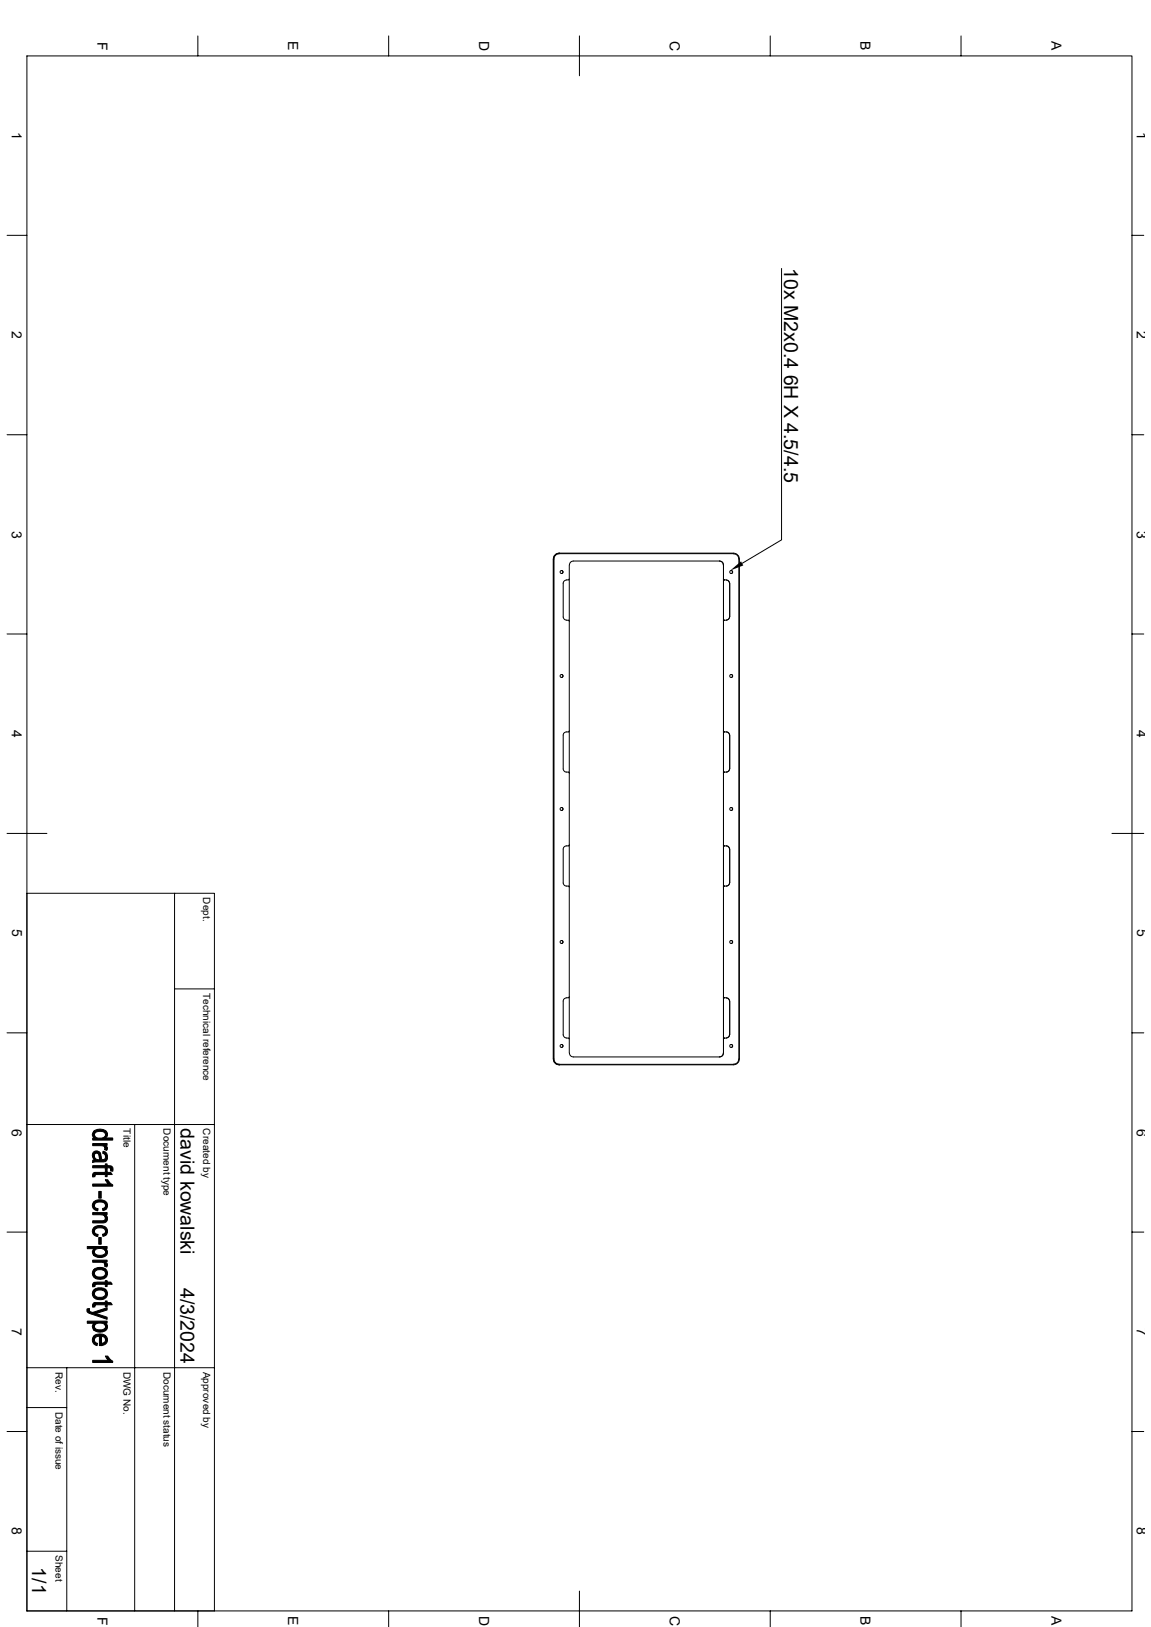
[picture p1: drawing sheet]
<svg xmlns="http://www.w3.org/2000/svg" width="297mm" height="420mm" viewBox="0 0 297 420" stroke-linecap="round" stroke-linejoin="round" font-family="sans-serif">
<g fill="none" stroke="#000" stroke-width=".26">
<path d="M6.9 14.4h285.2v401.4h-285.2zM51.1 9.3v5.1M100.3 9.3v5.1M149.5 9.3v10.3M198.8 9.3v5.1M248 9.3v5.1M1.8 60.7h5.1M201.7 69.3v70.1l-10.2 6M292.1 60.7h3M1.8 112.2h5.1M292.1 112.2h3M143 143.5l.5-.5 .8-.2h45a1.6 1.6 0 0 1 1.5 1.5v129a1.6 1.6 0 0 1-1.5 1.6h-45a1.6 1.6 0 0 1-1.5-1.6v-129z"/>
<path d="M144.3 142.9h45M144.3 143a1.3 1.3 0 0 0-1.3 1.3v129a1.3 1.3 0 0 0 1.3 1.4M144.9 147.3a.38 .38 0 0 1 .4 .4 .38 .38 0 0 1-.4 .3M146.1 149.7l-.6 .4-.2 .4v8.8l.3 .5 .5 .3M146.9 149.5v118.6M146.9 145.8v3.7l-.8 .2M146.9 145.8l.3-.7 .8-.3h37.7l.7 .3 .3 .7-.1 126.3-.4 .6-.5 .1h-37.7l-.8-.3-.3-.7M185.6 144.8l.8 .3 .2 .7M186.7 149.4l.2 .3h.6M187.5 149.7l.4 .2 .4 .6M188.3 159.3l-.3 .5-.5 .3M188.3 150.5v8.8"/>
<path d="M188.7 147.3a.38 .38 0 0 1 .4 .4 .38 .38 0 0 1-.4 .3M189.3 143a1.3 1.3 0 0 1 1.3 1.3M190.7 144.3v129M1.8 163.7h5.1M144.9 174.1a.38 .38 0 0 1 .4 .4 .38 .38 0 0 1-.4 .4M146.1 160.1h.6l.2 .3M187.5 160.1h-.6l-.2 .3M188.7 174.1a.38 .38 0 0 1 .4 .4 .38 .38 0 0 1-.4 .4M292.1 163.7h3M146.9 188.7l-.2 .2a1.04 1.04 0 0 0-1.4 .8v8.8a1 1 0 0 0 1.4 .8l.2 .3M186.7 188.7l.2 .2a1 1 0 0 1 1.4 .8M188.3 198.5a1.04 1.04 0 0 1-1.4 .8l-.2 .3"/>
<path d="M188.3 189.7v8.8M1.8 215.1h10.3M144.9 208.4a.38 .38 0 0 1 .4 .4 .38 .38 0 0 1-.4 .4M146.9 218.1l-.2 .3a1.04 1.04 0 0 0-1.4 .8v8.7a1 1 0 0 0 1.4 .8l.2 .3M186.7 218.1l.2 .3a1 1 0 0 1 1.4 .8M188.3 219.2v8.7M188.7 208.4a.38 .38 0 0 1 .4 .4 .38 .38 0 0 1-.4 .4M286.9 215.1h8.2M6.9 230.6h48.4v185.2M45 230.6v185.2M188.3 227.9a1.04 1.04 0 0 1-1.4 .8l-.2 .3M45 255.3h10.3"/>
<path d="M144.9 242.8a.38 .38 0 0 1 .4 .4 .38 .38 0 0 1-.4 .3M146.1 257.6l-.6 .4-.2 .4v8.7l.3 .6 .5 .2M146.9 257.3l-.2 .3h-.6M186.7 257.3l.2 .3h.6M187.5 257.6l.5 .3 .3 .5M188.3 258.4v8.7M188.7 242.8a.38 .38 0 0 1 .4 .4 .38 .38 0 0 1-.4 .3M1.8 266.6h5.1M144.3 274.7h45M144.9 269.6a.38 .38 0 0 1 .4 .4 .38 .38 0 0 1-.4 .4M146.1 268l.8 .1v3.7M186.6 271.8l-.2 .7-.8 .3"/>
<path d="M187.5 268h-.6l-.2 .2M188.3 267.1l-.3 .6-.5 .2M188.7 269.6a.38 .38 0 0 1 .4 .4 .38 .38 0 0 1-.4 .4M190.6 273.3a1.3 1.3 0 0 1-1.3 1.4M292.1 266.6h3M6.9 290.3h48.4M34.8 290.3v125.5M1.8 318.1h5.1M292.1 318.1h3M6.9 353.1h48.4M17.2 353.1v62.7M1.8 369.5h5.1"/>
<path d="M6.9 363.3h10.3M292.1 369.5h3M6.9 400.4h10.3M51.1 415.8v4.1M100.3 415.8v4.1M149.5 410.7v9.2M198.8 415.8v4.1M248 415.8v4.1"/>
<circle cx="144.9" cy="147.7" r=".39"/>
<circle cx="188.7" cy="147.7" r=".39"/>
<circle cx="144.9" cy="174.5" r=".39"/>
<circle cx="188.7" cy="174.5" r=".39"/>
<circle cx="144.9" cy="208.8" r=".39"/>
<circle cx="188.7" cy="208.8" r=".39"/>
<circle cx="144.9" cy="243.2" r=".39"/>
<circle cx="188.7" cy="243.2" r=".39"/>
<circle cx="144.9" cy="270" r=".39"/>
<circle cx="188.7" cy="270" r=".39"/>
</g>
<g fill="#000" stroke="#000" stroke-width=".26">
<path d="M24.3 298.3l.1 1.1z" fill-rule="evenodd"/>
<path d="M24.3 291.9l.1 1.9a1.12 1.12 0 0 1-.1-1.9z" fill-rule="evenodd"/>
<path d="M24 297.5a1.16 1.16 0 0 1 1.9 .1l-.1 1.8-.2-.9a.63 .63 0 0 0-.5-.8 .63 .63 0 0 0-.8 .6v1a1.55 1.55 0 0 1-.3-1.8z" fill-rule="evenodd"/>
<path d="M26.6 297.2l.6 .2v1.2l-.1-.5-.6-.4z" fill-rule="evenodd"/>
<path d="M23.9 295.2h3.7v.5h-.5v.7l-.1-.4-.5-.2-2.6-.1z" fill-rule="evenodd"/>
<path d="M24.3 291.9a2.37 2.37 0 0 1 3.4 .7v.6l-.5 .6v-.9a1.57 1.57 0 0 0-2.3-.7l-.4 .3-.1 .4z" fill-rule="evenodd"/>
<path d="M27.1 295.7l.6 .4-.1 .9-.6-.2z" fill-rule="evenodd"/>
<path d="M24.4 298.7l.5 .6 .9 .1 .1-1.8 .2 1.1a.56 .56 0 0 0 .5 .7 .56 .56 0 0 0 .6-.6v-1.4a1.37 1.37 0 0 1 .5 1.6 1.37 1.37 0 0 1-1.4 .9l-2.4 .2v-.6l.5-.1z" fill-rule="evenodd"/>
<path d="M24.4 293.2a1.88 1.88 0 0 0 2.7 .2l.1-.5v.9h1.9v.5h-5.2v-.5h.5z" fill-rule="evenodd"/>
<path d="M24.1 302.8l.4-.2v1.1l-.6 .1v-.5z" fill-rule="evenodd"/>
<path d="M24.3 310.2l.1 1.2 .3 .4 .6 .2-.1 .5a1.37 1.37 0 0 1-1.3-.8 1.37 1.37 0 0 1 .4-1.5z" fill-rule="evenodd"/>
<path d="M24.2 316.9l.1-.1 .2 1.5 .8 .3-.1 .6a1.34 1.34 0 0 1-1.2-.8 1.34 1.34 0 0 1 .2-1.5z" fill-rule="evenodd"/>
<path d="M25.5 307.6h.6v1.7h-.6z" fill-rule="evenodd"/>
<path d="M25.5 319.4h.6v1.8h-.6z" fill-rule="evenodd"/>
<path d="M26.5 312l.6-.3 .1-.5 .1 1.1-.8 .2z" fill-rule="evenodd"/>
<path d="M26.5 318.6l.6-.3 .1-.4 .1 1-.8 .3z" fill-rule="evenodd"/>
<path d="M27.1 313.5l.1 1z" fill-rule="evenodd"/>
<path d="M23.9 313h3.7v.5h-.5v.6l-.7-.5h-2.5z" fill-rule="evenodd"/>
<path d="M24.3 310.1a2.17 2.17 0 0 1 3.4 .9l-.1 .8-.3 .5-.1-1.1a1.63 1.63 0 0 0-2.6-.6l-.2 .6z" fill-rule="evenodd"/>
<path d="M23.9 315.1h2.9l.4-.5 .1-1a1.18 1.18 0 0 1 .3 1.5 1.18 1.18 0 0 1-1.4 .6h-2.3z" fill-rule="evenodd"/>
<path d="M24.3 316.8a2.17 2.17 0 0 1 3.4 .9v.6l-.4 .6-.1-1a1.27 1.27 0 0 0-1.8-1l-.7 .3-.3 .6z" fill-rule="evenodd"/>
<path d="M27.2 304.5h.6l.2 .4-.1 .7z" fill-rule="evenodd"/>
<path d="M23.9 300.9h3.3v-.5h.4v.5l1 .1v.9l-.1-.3-.4-.1h-.5v.6h-.4v-.6h-3.3z" fill-rule="evenodd"/>
<path d="M24.5 302.6h2.7v-.4h.4v.4h1l.4 .6h-1.4v.5h-.4v-.5h-2.5l-.2 .3z" fill-rule="evenodd"/>
<path d="M23.9 305.6h4l.1-.7 1.1 1v.3h-5.2z" fill-rule="evenodd"/>
<path d="M28.6 301l.5 .3v1h-.6z" fill-rule="evenodd"/>
<path d="M22.5 337.9l.6-.1-.1 1.2-.5-.4z" fill-rule="evenodd"/>
<path d="M24.3 322.3v1.8a1.12 1.12 0 0 1 0-1.8z" fill-rule="evenodd"/>
<path d="M24.1 331.2l.4-.2v1.1l-.6 .1v-.6z" fill-rule="evenodd"/>
<path d="M24.1 336.4l.4-.1v1.1h-.6v-.6z" fill-rule="evenodd"/>
<path d="M24.3 327.6a2.66 2.66 0 0 1 2.9 0v1.1a1.57 1.57 0 0 0-2.4-.7l-.3 .3-.1 .4z" fill-rule="evenodd"/>
<path d="M24.4 332.8a2.89 2.89 0 0 1 2.8 0v1.2a1.57 1.57 0 0 0-2.4-.8l-.3 .3-.1 .5z" fill-rule="evenodd"/>
<path d="M27.2 322.3l.1 .9z" fill-rule="evenodd"/>
<path d="M22.5 321.8h5.1v.5h-.4l-.1 .5a1.9 1.9 0 0 0-2.7 .1l-.1 1.2v-1.8h-1.8z" fill-rule="evenodd"/>
<path d="M23.9 325.3h3.7v.5h-.5v.6l-.2-.3-.4-.2-2.6-.1z" fill-rule="evenodd"/>
<path d="M23.9 338.8l3.7-1.2v.6l-2.9 .9z" fill-rule="evenodd"/>
<path d="M24.4 323.2a1.67 1.67 0 0 0 2.6 .5l.2-.3 .1-1a1.33 1.33 0 0 1 .2 1.5 1.33 1.33 0 0 1-1.4 .7h-.9l-.9-.5z" fill-rule="evenodd"/>
<path d="M27.1 325.8l.6 .4-.1 .9-.6-.2z" fill-rule="evenodd"/>
<path d="M24.3 327.6l.1 1.1a1.61 1.61 0 0 0 2.7 .4l.1-1.5a1.58 1.58 0 0 1 .3 1.9 1.58 1.58 0 0 1-1.8 .7 1.56 1.56 0 0 1-1.7-.8 1.56 1.56 0 0 1 .3-1.8z" fill-rule="evenodd"/>
<path d="M24.1 333.1l.2-.2 .1 1.1a1.62 1.62 0 0 0 2.6 .6l.2-.5v-1.3a1.58 1.58 0 0 1 .3 2 1.58 1.58 0 0 1-1.8 .7 1.58 1.58 0 0 1-1.6-.7 1.58 1.58 0 0 1 0-1.7z" fill-rule="evenodd"/>
<path d="M24.5 331h2.7v-.4h.4v.4h1l.4 .5h-1.4v.6h-.4v-.6h-2.2l-.4 .1-.1 .3z" fill-rule="evenodd"/>
<path d="M24.5 336.3h2.7v-.5h.4v.5h1l.4 .5h-1.4v.6h-.4v-.6h-2.6l-.1 .3z" fill-rule="evenodd"/>
<path d="M24.2 341.6l.1 1.8a1.15 1.15 0 0 1-.1-1.8z" fill-rule="evenodd"/>
<path d="M24.3 344.8l.1 1.4 .7 .6v.5a1.46 1.46 0 0 1-1.2-1 1.46 1.46 0 0 1 .4-1.5z" fill-rule="evenodd"/>
<path d="M24.4 344.7a2.73 2.73 0 0 1 2.8 .1v1.1l-.4-.8-.6-.2-.1 2.4h-.4v-2.4l-1 .3-.3 .7z" fill-rule="evenodd"/>
<path d="M27.2 341.5l.1 .9z" fill-rule="evenodd"/>
<path d="M23 338.1l.4 .5 4.2 1.4v.6l-4.6-1.6z" fill-rule="evenodd"/>
<path d="M22.5 341h5.1v.5h-.4l-.1 .6a1.9 1.9 0 0 0-2.7 .1l-.1 1.2v-1.8h-1.8z" fill-rule="evenodd"/>
<path d="M24.4 342.4a1.55 1.55 0 0 0 2.3 .8l.5-.4 .1-1.2a1.3 1.3 0 0 1 .2 1.6 1.3 1.3 0 0 1-1.4 .6h-.9l-.9-.4z" fill-rule="evenodd"/>
<path d="M26.2 344.9v1.9l.9-.5 .1-1.5a1.47 1.47 0 0 1 .4 1.7 1.47 1.47 0 0 1-1.5 .8z" fill-rule="evenodd"/>
<path d="M27.2 350.1h.6l.2 .3-.1 .8z" fill-rule="evenodd"/>
<path d="M23.9 351.2h4l.1-.8 1.1 1v.3h-5.2z" fill-rule="evenodd"/>
</g>
<path d="M188.4 147.3l2.8-2.4 .6 1.1z" fill="#000"/>
<g font-size="5">
<text x="202.4" y="69.3" transform="rotate(90 202.4 69.3)">10x M2x0.4 6H X 4.5/4.5</text>
<text x="46.6" y="291.3" transform="rotate(90 46.6 291.3)">david kowalski</text>
<text x="46.6" y="332.4" transform="rotate(90 46.6 332.4)">4/3/2024</text>
<text x="8.3" y="404.6" transform="rotate(90 8.3 404.6)">1/1</text>
</g>
<g font-size="3.6">
<text x="25.1" y="10.8" transform="rotate(90 25.1 10.8)">F</text>
<text x="74.4" y="10.7" transform="rotate(90 74.4 10.7)">E</text>
<text x="123.6" y="10.5" transform="rotate(90 123.6 10.5)">D</text>
<text x="172.8" y="10.5" transform="rotate(90 172.8 10.5)">C</text>
<text x="222.1" y="10.7" transform="rotate(90 222.1 10.7)">B</text>
<text x="271.3" y="10.7" transform="rotate(90 271.3 10.7)">A</text>
<text x="3.1" y="34" transform="rotate(90 3.1 34)">1</text>
<text x="293.4" y="34" transform="rotate(90 293.4 34)">1</text>
<text x="3.1" y="85.5" transform="rotate(90 3.1 85.5)">2</text>
<text x="293.4" y="85.5" transform="rotate(90 293.4 85.5)">2</text>
<text x="3.1" y="136.9" transform="rotate(90 3.1 136.9)">3</text>
<text x="293.4" y="136.9" transform="rotate(90 293.4 136.9)">3</text>
<text x="3.1" y="188.4" transform="rotate(90 3.1 188.4)">4</text>
<text x="293.4" y="188.4" transform="rotate(90 293.4 188.4)">4</text>
<text x="3.1" y="239.9" transform="rotate(90 3.1 239.9)">5</text>
<text x="293.4" y="239.9" transform="rotate(90 293.4 239.9)">5</text>
<text x="3.1" y="291.3" transform="rotate(90 3.1 291.3)">6</text>
<text x="293.4" y="291.3" transform="rotate(90 293.4 291.3)">6</text>
<text x="3.1" y="342.8" transform="rotate(90 3.1 342.8)">7</text>
<text x="293.4" y="342.8" transform="rotate(90 293.4 342.8)">7</text>
<text x="3.1" y="394.3" transform="rotate(90 3.1 394.3)">8</text>
<text x="293.4" y="394.3" transform="rotate(90 293.4 394.3)">8</text>
<text x="25.1" y="417.3" transform="rotate(90 25.1 417.3)">F</text>
<text x="74.4" y="417.2" transform="rotate(90 74.4 417.2)">E</text>
<text x="123.6" y="417.1" transform="rotate(90 123.6 417.1)">D</text>
<text x="172.8" y="417.1" transform="rotate(90 172.8 417.1)">C</text>
<text x="222.1" y="417.2" transform="rotate(90 222.1 417.2)">B</text>
<text x="271.3" y="417.2" transform="rotate(90 271.3 417.2)">A</text>
</g>
<g font-size="2.6">
<text x="52.5" y="231.6" transform="rotate(90 52.5 231.6)">Dept.</text>
<text x="52.5" y="256.3" transform="rotate(90 52.5 256.3)">Technical reference</text>
<text x="31.9" y="291.3" transform="rotate(90 31.9 291.3)">Title</text>
<text x="42.2" y="291.3" transform="rotate(90 42.2 291.3)">Document type</text>
<text x="52.5" y="291.3" transform="rotate(90 52.5 291.3)">Created by</text>
<text x="14.4" y="354.1" transform="rotate(90 14.4 354.1)">Rev.</text>
<text x="31.9" y="354.1" transform="rotate(90 31.9 354.1)">DWG No.</text>
<text x="42.2" y="354.1" transform="rotate(90 42.2 354.1)">Document status</text>
<text x="52.5" y="354.1" transform="rotate(90 52.5 354.1)">Approved by</text>
<text x="14.4" y="364.4" transform="rotate(90 14.4 364.4)">Date of issue</text>
<text x="14.4" y="401.4" transform="rotate(90 14.4 401.4)">Sheet</text>
</g>
</svg>
